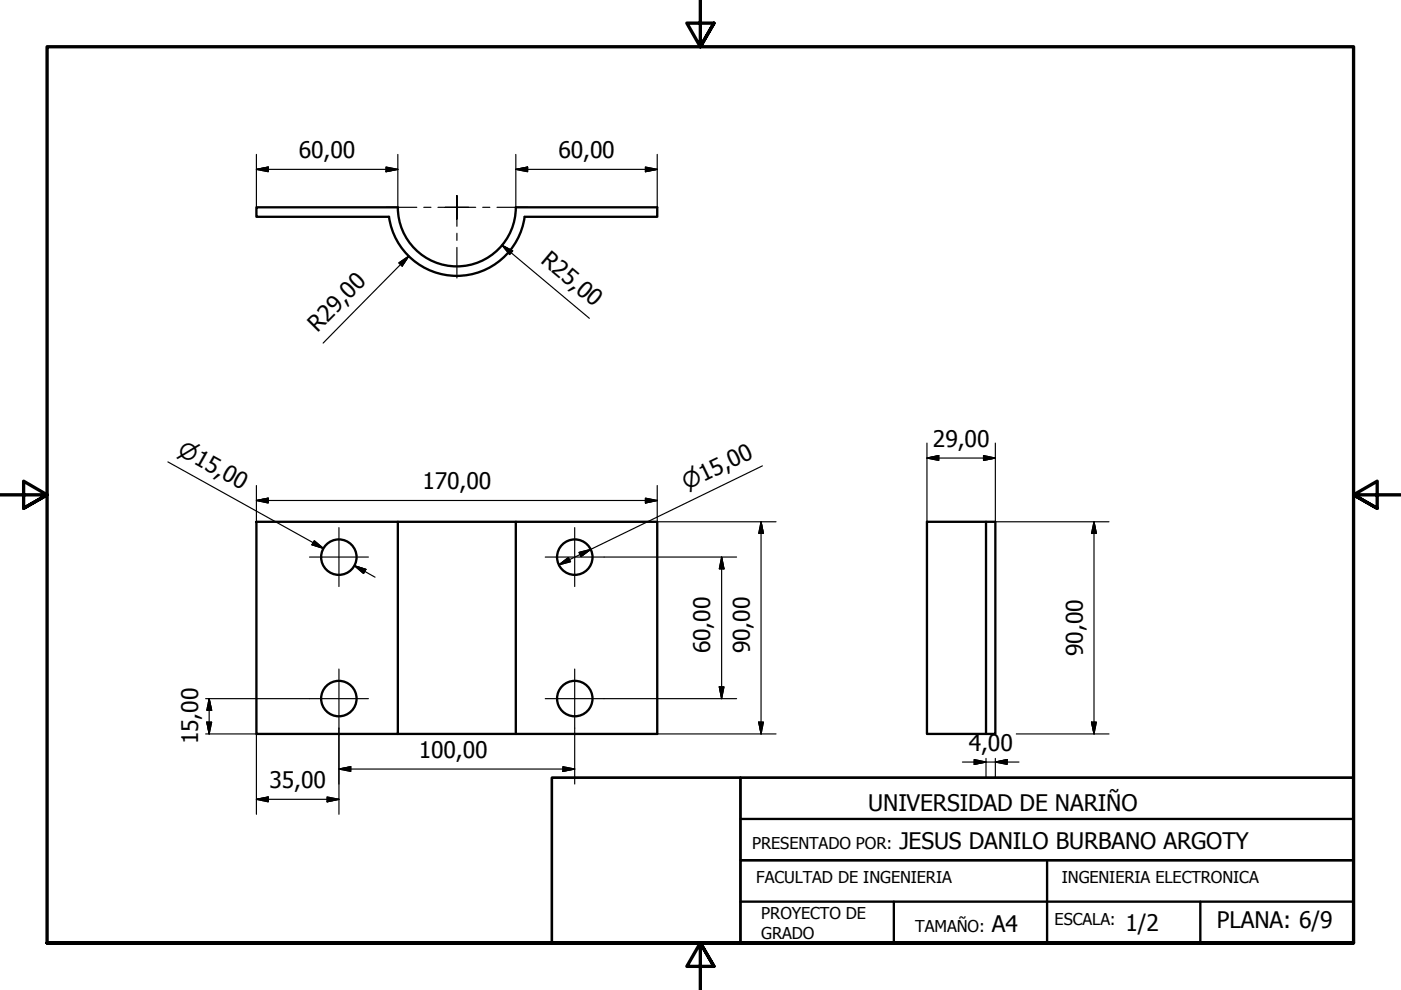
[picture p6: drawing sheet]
<svg xmlns="http://www.w3.org/2000/svg" width="297mm" height="210mm" viewBox="0 0 297 210" stroke-linecap="round" stroke-linejoin="round" font-family="sans-serif">
<!-- layer: Visible (ISO) -->
<g fill="none" stroke="#000" stroke-width=".49">
<path d="M84.3 44a12.5 12.5 0 0 0 12.6 12.5 12.5 12.5 0 0 0 12.5-12.5M84.3 44h-29.9v2h28.1a14.5 14.5 0 0 0 14.4 12.5 14.5 14.5 0 0 0 14.3-12.5h28.1v-2h-29.9M54.4 110.6h29.9v45h-29.9zM84.3 110.6h25.1v45M109.4 110.6h29.9v45h-55M196.5 110.6h14.5v45h-14.5zM209.1 110.6v45"/>
<circle cx="71.8" cy="118.1" r="3.8"/>
<circle cx="121.9" cy="118.1" r="3.8"/>
<circle cx="71.8" cy="148.1" r="3.8"/>
<circle cx="121.9" cy="148.1" r="3.8"/>
</g>
<!-- layer: Border (ISO) -->
<path d="M148.5 -.1v10l-2.9-5h5.8l-2.9 5 2.9-5M0 104.9h10l-5-2.9v5.8l5-2.9-5 2.9M297 104.9h-10l5-2.9v5.8l-5-2.9 5 2.9M10 199.9v-190h277v190h-277h277M151.4 204.9l-2.9-5 2.9 5h-5.8l2.9-5v10" fill="none" stroke="#000" stroke-width=".71"/>
<!-- layer: Title (ISO) -->
<path d="M117 164.9h40v35h-40zM117 164.9h170v35h-170zM157 164.9h130v17.5h-130zM157 173.6h130M157 191.2h130M189.5 191.2v8.7h-32.5h130h-130v-17.5h130v17.5M222 182.4v17.5h32.5v-8.7" fill="none" stroke="#000" stroke-width=".49"/>
<!-- layer: Dimension (ISO) -->
<g fill="none" stroke="#000" stroke-width=".25">
<path d="M54.4 35.9l2.5-.5v1zM54.4 35.9h29.9M54.4 32.7v11.3M81.8 35.4l2.5 .5-2.5 .5zM84.3 32.7v11.2M109.4 35.9l2.5-.5v1zM109.4 35.9h29.9M109.4 32.7v11.2M136.8 35.4l2.5 .5-2.5 .5zM139.3 32.7v11.3M84.6 55.7l2.1-1.4-1.4 2.1zM86.7 54.3l-18.2 18.4"/>
<path d="M106.4 52l2.3 1.2-.6 .8zM106.4 52l18.6 15.5M35.6 97.9l33 18.4-2.2-1.2M161.6 98.8l-43.1 21M196.5 97.1l2.5-.5v1zM196.5 97.1h14.5M196.5 93.9v16.7M208.5 96.6l2.5 .5-2.5 .5zM211 93.9v16.7h24.1M54.4 106.1l2.5-.5v1zM54.4 102.9v7.7M54.4 106.1h84.9"/>
<path d="M66.6 114.7l2 1.6-2.5-.8zM75.1 119.9l2.5 .8-.5 .9zM75.1 119.9l4.4 2.5M118.5 119.8l2-1.6 .5 .9zM122.8 117.1l2.4-.6-2 1.5zM128.1 118.1h28.1M136.8 105.6l2.5 .5-2.5 .5zM139.3 102.9v7.7h25.2M153 118.1l.5 2.5h-1zM153 118.1v30M161.4 110.6l.5 2.5h-1zM161.4 110.6v45"/>
<path d="M232 110.6l.4 2.5h-1zM232 110.6v45M43.6 155.6h10.8v17M43.6 148.1h22M43.9 153.1h1l-.6 2.5zM44.3 148.1l.6 2.5h-1zM44.3 148.1v7.5M71.9 154.4v18.2M121.8 154.4v11.8M128.1 148.1h28.1M139.3 155.6h25.2M152.5 145.6h1l-.5 2.5z"/>
<path d="M160.9 153.1h1l-.5 2.5zM215.5 155.6h19.6M231.4 153.1h1l-.4 2.5zM54.4 169.5l2.5-.5v1zM54.4 169.5h17.5M69.4 169l2.5 .5-2.5 .5zM71.9 163.1l2.5-.5v.9zM71.9 163.1h49.9M119.3 162.6l2.5 .5-2.5 .4zM204 161.6h12M206.6 161l2.5 .6-2.5 .5zM209.1 160.8v3.9"/>
<path d="M211 161.6l2.5-.6v1.1zM211 160.8v3.9"/>
</g>
<g fill="#000" stroke="#000" stroke-width=".25">
<path d="M54.4 35.9l2.5-.5zM54.4 35.9l2.5-.5v1zM81.8 36.4l2.5-.5zM81.8 35.4l2.5 .5-2.5 .5zM109.4 35.9l2.5-.5zM109.4 35.9l2.5-.5v1zM136.8 36.4l2.5-.5zM136.8 35.4l2.5 .5-2.5 .5zM86.7 54.3l-1.4 2.1zM84.6 55.7l2.1-1.4-1.4 2.1zM106.4 52l2.3 1.2zM106.4 52l2.3 1.2-.6 .8z"/>
<path d="M196.5 97.1l2.5-.5zM196.5 97.1l2.5-.5v1zM208.5 97.6l2.5-.5zM208.5 96.6l2.5 .5-2.5 .5zM54.4 106.1l2.5-.5zM54.4 106.1l2.5-.5v1zM66.1 115.5l2.5 .8zM66.6 114.7l2 1.6-2.5-.8zM118.5 119.8l2-1.6zM118.5 119.8l2-1.6 .5 .9zM123.2 118l2-1.5zM122.8 117.1l2.4-.6-2 1.5z"/>
<path d="M136.8 106.6l2.5-.5zM136.8 105.6l2.5 .5-2.5 .5zM161.4 110.6l.5 2.5zM161.4 110.6l.5 2.5h-1zM232 110.6l.4 2.5zM232 110.6l.4 2.5h-1zM75.1 119.9l2.5 .8zM75.1 119.9l2.5 .8-.5 .9zM153 118.1l.5 2.5zM153 118.1l.5 2.5h-1zM43.9 153.1l.4 2.5zM43.9 153.1h1l-.6 2.5z"/>
<path d="M44.3 148.1l.6 2.5zM44.3 148.1l.6 2.5h-1zM152.5 145.6l.5 2.5zM152.5 145.6h1l-.5 2.5zM160.9 153.1l.5 2.5zM160.9 153.1h1l-.5 2.5zM231.4 153.1l.6 2.5zM231.4 153.1h1l-.4 2.5zM54.4 169.5l2.5-.5zM54.4 169.5l2.5-.5v1zM69.4 170l2.5-.5zM69.4 169l2.5 .5-2.5 .5z"/>
<path d="M71.9 163.1l2.5-.5zM71.9 163.1l2.5-.5v.9zM119.3 163.5l2.5-.4zM119.3 162.6l2.5 .5-2.5 .4zM206.6 162.1l2.5-.5zM206.6 161l2.5 .6-2.5 .5zM211 161.6l2.5-.6zM211 161.6l2.5-.6v1.1z"/>
</g>
<!-- layer: Center Mark (ISO) -->
<g fill="none" stroke="#000" stroke-width=".25">
<path d="M81.8 44h6.6M89.9 44h1.5M92.9 44h4h-2.5M96.9 41.5v2.5v-2.5M96.9 46.5v-2.5v4M96.9 49.5v1.5M96.9 52.5v6.4M99.3 44h-2.4h4M102.3 44h1.6M105.4 44h6.5M65.6 118.1h12.5M71.9 111.9v12.5"/>
<path d="M115.6 118.1h12.5M121.8 111.9v12.5M65.6 148.1h12.5M71.9 141.9v12.5M115.6 148.1h12.5M121.8 141.9v12.5"/>
</g>
<g font-size="4.8">
<text x="63.4" y="33.5">60,00</text>
<text x="118.4" y="33.5">60,00</text>
<text x="114.4" y="55.6" transform="rotate(40 114.4 55.6)">R25,00</text>
<text x="67.3" y="70.5" transform="rotate(-45 67.3 70.5)">R29,00</text>
<text x="197.8" y="94.7">29,00</text>
<text x="89.6" y="103.8">170,00</text>
<text x="150.6" y="138.5" transform="rotate(-90 150.6 138.5)">60,00</text>
<text x="159" y="138.5" transform="rotate(-90 159 138.5)">90,00</text>
<text x="229.6" y="139.1" transform="rotate(-90 229.6 139.1)">90,00</text>
<text x="42" y="157.8" transform="rotate(-90 42 157.8)">15,00</text>
<text x="88.8" y="160.7">100,00</text>
<text x="205.4" y="159.2">4,00</text>
<text x="57.1" y="167.1">35,00</text>
<text x="184.1" y="171.9">UNIVERSIDAD DE NARIÑO</text>
<text x="190.7" y="180">JESUS DANILO BURBANO ARGOTY</text>
<text x="210.3" y="197.5">A4</text>
<text x="238.6" y="197.4">1/2</text>
<text x="258" y="196.7">PLANA: 6/9</text>
</g>
<g font-size="4.6">
<text x="37.4" y="96.2" transform="rotate(29 37.4 96.2)">⌀15,00</text>
<text x="145.6" y="103.9" transform="rotate(-26 145.6 103.9)">⌀15,00</text>
</g>
<g font-size="3.5">
<text x="159.5" y="180">PRESENTADO POR:</text>
<text x="160.3" y="187.2">FACULTAD DE INGENIERIA</text>
<text x="225.1" y="187.2">INGENIERIA ELECTRONICA</text>
<text x="161.4" y="194.9">PROYECTO DE</text>
<text x="194.1" y="197.5">TAMAÑO:</text>
<text x="223.6" y="196.2">ESCALA:</text>
<text x="161.4" y="199.1">GRADO</text>
</g>
</svg>
